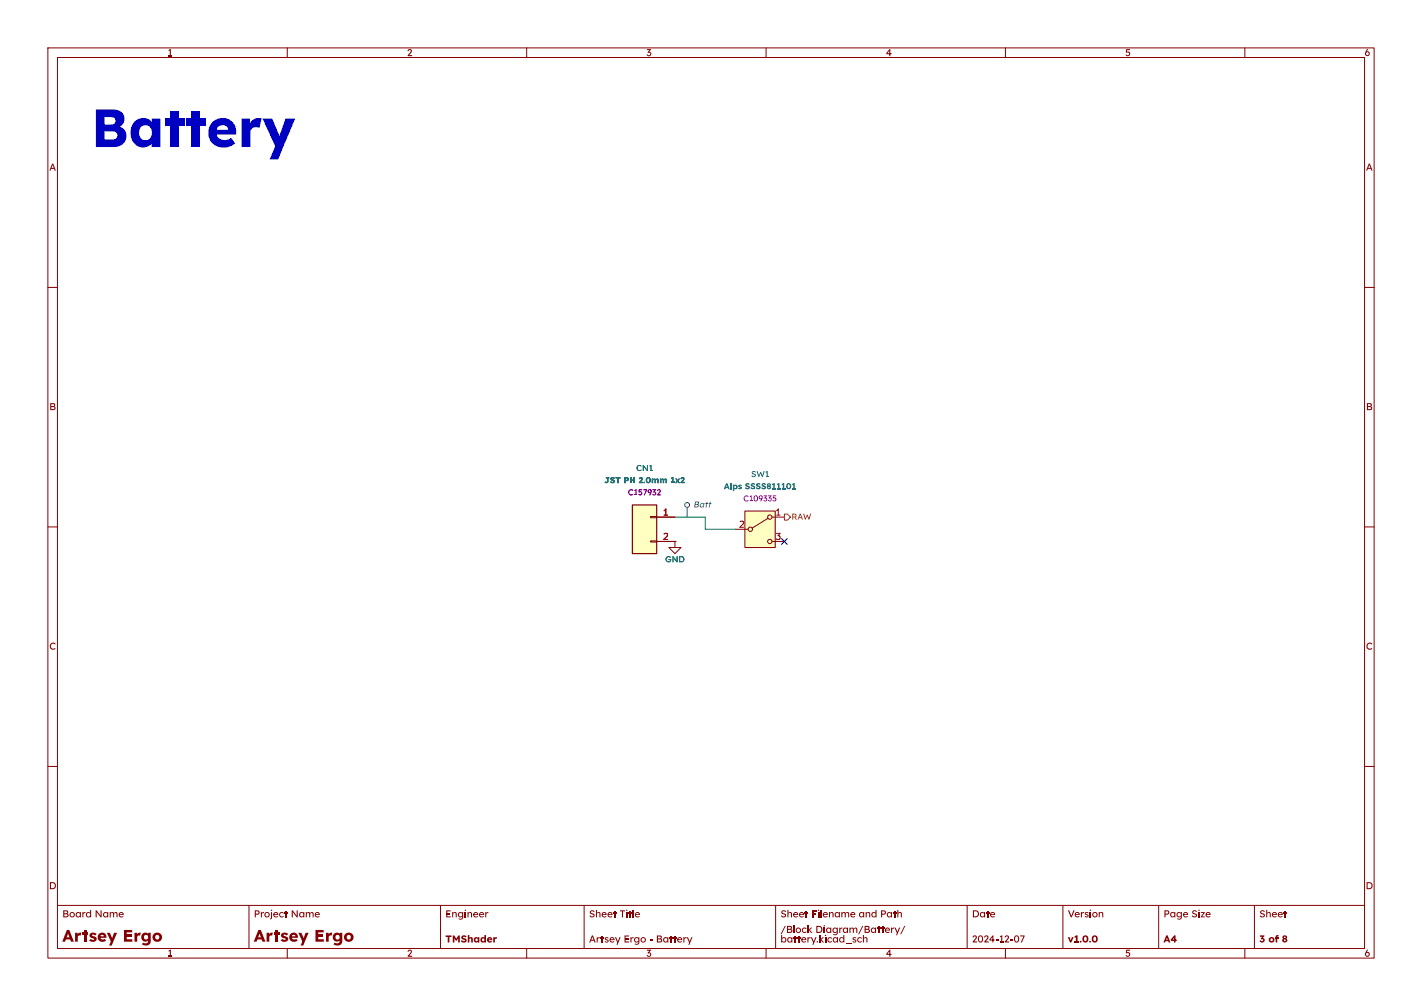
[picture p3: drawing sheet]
(kicad_sch
 (version 20231120)
 (generator "eeschema")
 (generator_version "8.0")
 (paper "A4")
 (title_block
  (title "Artsey Ergo")
  (date "2024-12-04")
  (rev "v1.0.0")
  (company "TMShader")
  (comment 9 "Artsey Ergo"))
 (lib_symbols
  (symbol "Artsey_Ergo:Conn_01x02"
   (pin_names
    (offset 1.016) hide) (exclude_from_sim no) (in_bom yes) (on_board yes)
   (property "Reference" "CN1" (at 0 12.7 0) (effects (font
    (face "Lexend") (size 1.27 1.27))))
   (property "Value" "JST PH 2.0mm 1x2" (at 0 10.16 0) (effects (font
    (face "Lexend") (size 1.27 1.27) (thickness 0.254)
    (bold yes))))
   (property "Footprint" "Artsey_Ergo:battery_connector_jst_ph_2" (at 0 0 0) (effects (font (size 1.27 1.27)) (hide yes)))
   (property "Datasheet" "~" (at 0 0 0) (effects (font (size 1.27 1.27)) (hide yes)))
   (property "Description" "1x2P 2P PH Tin 2 -25℃~+85℃ 2A 1 2mm Brass Bend-in Push-Pull,P=2mm Wire To Board Connector ROHS " (at 0 0 0) (effects (font (size 1.27 1.27)) (hide yes)))
   (property "LCSC" "C157932" (at 0 7.62 0) (effects (font
    (face "Lexend") (size 1.27 1.27))))
   (symbol "Conn_01x02_1_1"
    (rectangle (start -2.54 5.08) (end 2.54 -5.08) (stroke (width 0.254) (type default)) (fill (type background)))
    (rectangle (start 2.54 -2.413) (end 1.27 -2.667) (stroke (width 0.1524) (type default)) (fill (type none)))
    (rectangle (start 2.54 2.667) (end 1.27 2.413) (stroke (width 0.1524) (type default)) (fill (type none)))
    (pin passive line (at 6.35 2.54 180) (length 3.81) (name "Pin_1" (effects (font (size 1.27 1.27)))) (number "1" (effects (font (size 1.27 1.27)))))
    (pin free line (at 0 2.54 0) (length 3.81) hide (name "" (effects (font (size 1.27 1.27)))) (number "11" (effects (font (size 1.27 1.27)))))
    (pin free line (at 0 -2.54 0) (length 3.81) hide (name "" (effects (font (size 1.27 1.27)))) (number "12" (effects (font (size 1.27 1.27)))))
    (pin passive line (at 6.35 -2.54 180) (length 3.81) (name "Pin_2" (effects (font (size 1.27 1.27)))) (number "2" (effects (font (size 1.27 1.27)))))))
  (symbol "Artsey_Ergo:SW_SPDT"
   (pin_names
    (offset 0) hide) (exclude_from_sim no) (in_bom yes) (on_board yes)
   (property "Reference" "SW" (at 0 5.08 0) (effects (font (size 1.27 1.27))))
   (property "Value" "SW_SPDT" (at 0 -5.08 0) (effects (font (size 1.27 1.27))))
   (property "Footprint" "" (at 0 0 0) (effects (font (size 1.27 1.27)) (hide yes)))
   (property "Datasheet" "~" (at 0 -7.62 0) (effects (font (size 1.27 1.27)) (hide yes)))
   (property "Description" "Switch, single pole double throw" (at 0 0 0) (effects (font (size 1.27 1.27)) (hide yes)))
   (symbol "SW_SPDT_0_1"
    (circle (center -2.032 0) (radius 0.4572) (stroke (width 0) (type default)) (fill (type none)))
    (polyline (pts (xy -1.651 0.254) (xy 1.651 2.286)) (stroke (width 0) (type default)) (fill (type none)))
    (circle (center 2.032 -2.54) (radius 0.4572) (stroke (width 0) (type default)) (fill (type none)))
    (circle (center 2.032 2.54) (radius 0.4572) (stroke (width 0) (type default)) (fill (type none))))
   (symbol "SW_SPDT_1_1"
    (rectangle (start -3.175 3.81) (end 3.175 -3.81) (stroke (width 0) (type default)) (fill (type background)))
    (pin passive line (at 5.08 2.54 180) (length 2.54) (name "A" (effects (font (size 1.27 1.27)))) (number "1" (effects (font (size 1.27 1.27)))))
    (pin passive line (at -5.08 0 0) (length 2.54) (name "B" (effects (font (size 1.27 1.27)))) (number "2" (effects (font (size 1.27 1.27)))))
    (pin passive line (at 5.08 -2.54 180) (length 2.54) (name "C" (effects (font (size 1.27 1.27)))) (number "3" (effects (font (size 1.27 1.27)))))))
  (symbol "power:GND"
   (power)
   (pin_numbers hide)
   (pin_names
    (offset 0) hide) (exclude_from_sim no) (in_bom yes) (on_board yes)
   (property "Reference" "#PWR" (at 0 -6.35 0) (effects (font (size 1.27 1.27)) (hide yes)))
   (property "Value" "GND" (at 0 -3.81 0) (effects (font (size 1.27 1.27))))
   (property "Footprint" "" (at 0 0 0) (effects (font (size 1.27 1.27)) (hide yes)))
   (property "Datasheet" "" (at 0 0 0) (effects (font (size 1.27 1.27)) (hide yes)))
   (property "Description" "Power symbol creates a global label with name \"GND\" , ground" (at 0 0 0) (effects (font (size 1.27 1.27)) (hide yes)))
   (symbol "GND_0_1"
    (polyline (pts (xy 0 0) (xy 0 -1.27) (xy 1.27 -1.27) (xy 0 -2.54) (xy -1.27 -1.27) (xy 0 -1.27)) (stroke (width 0) (type default)) (fill (type none))))
   (symbol "GND_1_1"
    (pin power_in line (at 0 0 270) (length 0) (name "~" (effects (font (size 1.27 1.27)))) (number "1" (effects (font (size 1.27 1.27))))))))
 (no_connect
  (at 163.83 113.03))
 (wire
  (pts (xy 153.67 110.49) (xy 147.32 110.49))
  (stroke (width 0) (type default)))
 (wire
  (pts (xy 147.32 110.49) (xy 147.32 107.95))
  (stroke (width 0) (type default)))
 (wire
  (pts (xy 147.32 107.95) (xy 140.97 107.95))
  (stroke (width 0) (type default)))
 (text "${SHEETNAME}\n"
  (exclude_from_sim no)
  (at 19.05 25.4 0)
  (effects (font
    (face "Lexend") (size 8 8) (thickness 1.6256)
    (bold yes)) (justify left top)))
 (hierarchical_label "RAW"
  (shape output)
  (at 163.83 107.95 0)
  (fields_autoplaced yes)
  (effects (font
    (face "Lexend") (size 1.27 1.27)) (justify left)))
 (netclass_flag ""
  (length 2.54)
  (shape round)
  (at 143.51 107.95 0)
  (effects (font (size 1.27 1.27)) (justify left bottom))
  (property "Netclass" "Batt" (at 144.78 105.41 0) (effects (font
    (face "Lexend") (size 1.27 1.27)
    (italic yes)) (justify left))))
 (symbol
  (lib_id "Artsey_Ergo:SW_SPDT")
  (at 158.75 110.49 0)
  (unit 1)
  (exclude_from_sim no)
  (in_bom yes)
  (on_board yes)
  (dnp no)
  (property "Reference" "SW1" (at 158.75 99.06 0) (effects (font
    (face "Lexend") (size 1.27 1.27))))
  (property "Value" "Alps SSSS811101" (at 158.75 101.6 0) (effects (font
    (face "Lexend") (size 1.27 1.27) (thickness 0.254)
    (bold yes))))
  (property "Footprint" "Artsey_Ergo:power_switch_smd_side" (at 158.75 110.49 0) (effects (font (size 1.27 1.27)) (hide yes)))
  (property "Datasheet" "~" (at 158.75 118.11 0) (effects (font (size 1.27 1.27)) (hide yes)))
  (property "Description" "300mA Horizontal attachment Single Pole Double Throw (SPDT) 5V 10,000 times SMD Slide Switches ROHS" (at 158.75 110.49 0) (effects (font (size 1.27 1.27)) (hide yes)))
  (property "LCSC" "C109335" (at 158.75 104.14 0) (effects (font
    (face "Lexend") (size 1.27 1.27))))
  (pin "1")
  (pin "2")
  (pin "3"))
 (symbol
  (lib_id "Artsey_Ergo:Conn_01x02")
  (at 134.62 110.49 0)
  (unit 1)
  (exclude_from_sim no)
  (in_bom yes)
  (on_board yes)
  (dnp no)
  (property "Reference" "CN1" (at 134.62 97.79 0) (effects (font
    (face "Lexend") (size 1.27 1.27))))
  (property "Value" "JST PH 2.0mm 1x2" (at 134.62 100.33 0) (effects (font
    (face "Lexend") (size 1.27 1.27) (thickness 0.254)
    (bold yes))))
  (property "Footprint" "Artsey_Ergo:battery_connector_jst_ph_2" (at 134.62 110.49 0) (effects (font (size 1.27 1.27)) (hide yes)))
  (property "Datasheet" "~" (at 134.62 110.49 0) (effects (font (size 1.27 1.27)) (hide yes)))
  (property "Description" "1x2P 2P PH Tin 2 -25℃~+85℃ 2A 1 2mm Brass Bend-in Push-Pull,P=2mm Wire To Board Connector ROHS" (at 134.62 110.49 0) (effects (font (size 1.27 1.27)) (hide yes)))
  (property "LCSC" "C157932" (at 134.62 102.87 0) (effects (font
    (face "Lexend") (size 1.27 1.27))))
  (pin "2")
  (pin "1")
  (pin "11")
  (pin "12"))
 (symbol
  (lib_id "power:GND")
  (at 140.97 113.03 0)
  (unit 1)
  (exclude_from_sim no)
  (in_bom yes)
  (on_board yes)
  (dnp no)
  (property "Reference" "#PWR01" (at 140.97 119.38 0) (effects (font (size 1.27 1.27)) (hide yes)))
  (property "Value" "GND" (at 140.97 116.84 0) (effects (font
    (face "Lexend") (size 1.27 1.27))))
  (property "Footprint" "" (at 140.97 113.03 0) (effects (font (size 1.27 1.27)) (hide yes)))
  (property "Datasheet" "" (at 140.97 113.03 0) (effects (font (size 1.27 1.27)) (hide yes)))
  (property "Description" "Power symbol creates a global label with name \"GND\" , ground" (at 140.97 113.03 0) (effects (font (size 1.27 1.27)) (hide yes)))
  (pin "1")))
